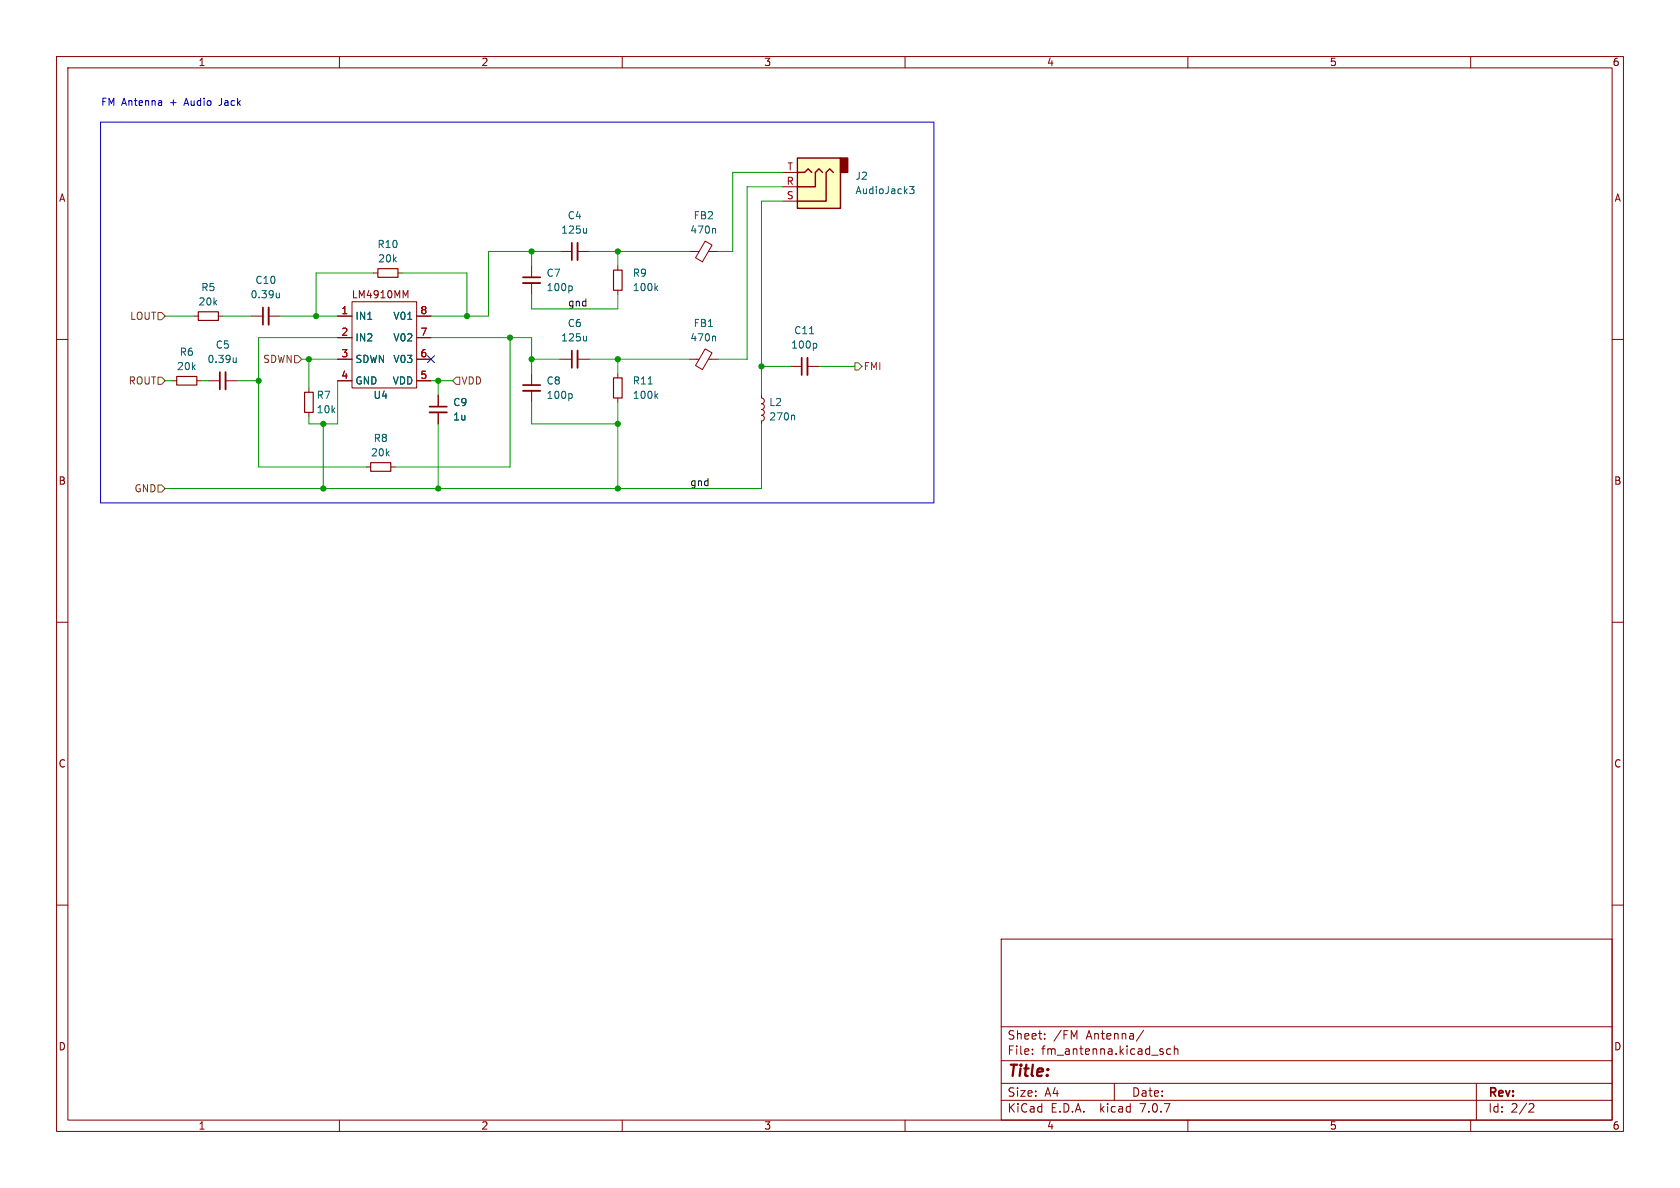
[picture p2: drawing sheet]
<svg xmlns="http://www.w3.org/2000/svg" width="297mm" height="210mm" viewBox="0 0 297 210" stroke-linecap="round" stroke-linejoin="round" font-family="sans-serif">
<g fill="none" stroke="#840000" stroke-width=".18">
<path d="M10 10h277v190h-277zM12 12h273v186h-273zM60 10v2M110 10v2M160 10v2M210 10v2M260 10v2M138.4 33h2.6M138.4 35.6h2.6M138.4 30.5h2.6M10 60h2M34.3 55.9h.8"/>
<path d="M38.6 55.9h.8M44.4 55.9h2.1M47.5 55.9h2M59.7 55.9h2.5M59.7 59.7h2.5M62.2 53.3h11.5v15.3h-11.5zM66 48.3h.8M70.4 48.3h.7M71.3 51.4l.4 .9 .4-.9v1.2M73.7 55.9h2.5M73.7 59.7h2.5M94 47v2"/>
<path d="M94 50v2.1M99.1 44.5h2M102.1 44.5h2M109.2 47v.8M109.2 51.3v.8M121.9 44.5h1.7M124.7 42.6l1.2 .7-1.7 3-1.2-.7zM125.2 44.5h1.8M285 60h2M30.5 67.3h.7M34.8 67.3h.8M36.8 67.3h2.1"/>
<path d="M39.9 67.3h2M54.6 68.6v.7M54.6 72.9v.8M59.7 63.5h2.5M59.7 67.3h2.5M73.7 63.5h2.5M73.7 67.3h2.5M77.5 69.9v2M77.5 72.9v2M94 66v2.1M94 69.1v2M99.1 63.5h2"/>
<path d="M102.1 63.5h2M109.2 66v.8M109.2 70.4v.7M121.9 63.5h1.7M124.7 61.7l1.2 .7-1.7 2.9-1.2-.7zM125.2 63.5h1.8M134.6 69.9v.5l.4 .1 .1 .4-.1 .3-.4 .2 .4 .1 .1 .4-.1 .4-.4 .1 .4 .1 .1 .4-.1 .4-.4 .1 .4 .2 .1 .3-.1 .4-.4 .1v.5M139.7 64.8h2M142.7 64.8h2.1M64.8 82.6h.7M69.1 82.6h.7M10 110h2"/>
<path d="M285 110h2M10 160h2M285 160h2M177 166h108v32h-108zM60 198v2M110 198v2M160 198v2M177 194.5h108M177 191.5h108M177 187.5h108M177 181.5h108M182.5 186.3v.1"/>
<path d="M182.5 185.5v.1M184.7 183.6v.1M184.7 182.8v.1M197 191.5v3M202.2 182.1l-1.3 2M205.5 185.9l.2 .2-.2 .3M205.5 185.4l.1 .1M207 185.5l-.5-.1-.3 .3v.4l.2 .2h.6M207.6 185.5l.2-.1 .4 .1v.9M207.6 184.9v1.5M210 198v2M260 198v2"/>
<path d="M261 191.5v6.5M270.5 195.1l.5 .1 .2 .3-1 1.1h1"/>
</g>
<path d="M47.5 54.4v3M92.5 50h3M102.1 42.9v3.1M39.9 65.8v3M75.9 72.9h3.1M92.5 69.1h3M102.1 62v3M142.7 63.2v3.1" fill="none" stroke="#840000" stroke-width=".33"/>
<path d="M46.5 54.4v3M92.5 49h3M101.1 42.9v3.1M38.9 65.8v3M75.9 71.9h3.1M92.5 68.1h3M101.1 62v3M141.7 63.2v3.1" fill="none" stroke="#840000" stroke-width=".3"/>
<g fill="none" stroke="#006464" stroke-width=".18">
<path d="M160.8 33h.8l-.4 .4 .3 .2v.5l-.2 .1-.5-.1M49.4 51.8v.8M49.4 52.5l-.4 .1M100.9 50.5l.3 .3v.3l-.3 .3M103.7 40.4v.8M103.7 59.4v.9M103.7 41.1l-.2 .1M115.9 50.9l.4 .5M116.3 50.5l-.5 .5M126.3 40.4l.2 .2v.6M126.3 59.4l.2 .2v.7M143.1 59h.7"/>
<path d="M41.8 63.2v.9M41.8 64l-.4 .1M100.9 69.6l.3 .2v.4l-.3 .2M103.7 60.1l-.2 .2M114.6 67.9h.7M115.9 69.9l.4 .5M116.3 69.6l-.5 .5M140.3 73.4l.2 .2v.6M144.2 60.7l.2 .2v.4l-.2 .2"/>
</g>
<path d="M35.1 55.1h3.5v1.5h-3.5zM66.8 47.5h3.6v1.5h-3.6zM108.5 47.8h1.5v3.5h-1.5zM31.2 66.5h3.6v1.6h-3.6zM53.8 69.3h1.6v3.6h-1.6zM108.5 66.8h1.5v3.6h-1.5zM65.5 81.8h3.6v1.5h-3.6z" fill="none" stroke="#840000" stroke-width=".2"/>
<path d="M141 27.9h7.6v8.9h-7.6z" fill="#ffffc2" stroke="#ffffc2" stroke-width=".18"/>
<path d="M148.6 27.9h1.3v2.6h-1.3z" fill="#840000" stroke="#840000" stroke-width=".25"/>
<path d="M141 27.9h7.6v8.9h-7.6zM141 30.5h1.2l.7-.7 .6 .7M145.4 30.5l-.6-.7-.7 .7v2.5h-3.1M147.3 30.5l-.6-.7-.7 .7v5.1h-5" fill="none" stroke="#840000" stroke-width=".25"/>
<path d="M27.9 55.2h.7l.6 .7-.6 .6h-.7zM27.9 66.7h.7l.6 .6-.6 .6h-.7zM52.1 62.9h.6l.6 .6-.6 .6h-.6zM80 67.3l.6-.6h.7v1.2h-.7zM151.1 64.1h.7l.6 .7-.6 .6h-.7zM27.9 85.7h.7l.6 .7-.6 .6h-.7z" fill="none" stroke="#725600" stroke-width=".18"/>
<path d="M17.8 21.6h147.3v67.3h-147.3z" fill="none" stroke="#0000c2" stroke-width=".18"/>
<g fill="none" stroke="#009600" stroke-width=".18">
<path d="M138.4 33h-6.3v30.5h-5.1M138.4 30.5h-8.9v14h-2.5M138.4 35.6h-3.8v34.3M29.2 55.9h5.1M39.4 55.9h5M49.5 55.9h10.2M59.7 59.7h-14v22.9h19.1M66 48.3h-10.1v7.6M71.1 48.3h11.4v7.6M76.2 59.7h17.8v6.3M90.2 59.7v22.9h-20.4M94 44.5v2.5"/>
<path d="M94 52.1v2.5h15.2v-2.5M99.1 44.5h-12.7v11.4h-10.2M104.1 44.5h17.8M109.2 44.5v2.5M29.2 67.3h1.3M35.6 67.3h1.2M41.9 67.3h3.8M53.3 63.5h6.4M54.6 63.5v5.1M57.1 74.9v11.5M59.7 67.3v7.6h-5.1v-1.2M76.2 67.3h3.8"/>
<path d="M77.5 67.3v2.6M77.5 74.9v11.5M94 71.1v3.8h15.2M94 63.5h5.1M104.1 63.5h17.8M109.2 63.5v2.5M109.2 71.1v15.3M134.6 74.9v11.5h-105.4M134.6 64.8h5.1M144.8 64.8h6.3"/>
</g>
<path d="M75.6 62.9l1.2 1.2M76.8 62.9l-1.2 1.2" fill="none" stroke="#000084" stroke-width=".18"/>
<g fill="#009600" stroke="#009600" stroke-width=".18">
<circle cx="134.6" cy="64.8" r=".46"/>
<circle cx="94" cy="63.5" r=".46"/>
<circle cx="90.2" cy="59.7" r=".46"/>
<circle cx="109.2" cy="63.5" r=".46"/>
<circle cx="109.2" cy="44.5" r=".46"/>
<circle cx="109.2" cy="86.4" r=".46"/>
<circle cx="109.2" cy="74.9" r=".46"/>
<circle cx="55.9" cy="55.9" r=".46"/>
<circle cx="57.1" cy="74.9" r=".46"/>
<circle cx="54.6" cy="63.5" r=".46"/>
<circle cx="45.7" cy="67.3" r=".46"/>
<circle cx="82.5" cy="55.9" r=".46"/>
<circle cx="94" cy="44.5" r=".46"/>
<circle cx="77.5" cy="67.3" r=".46"/>
<circle cx="57.1" cy="86.4" r=".46"/>
<circle cx="77.5" cy="86.4" r=".46"/>
</g>
<text font-size="2.8" fill="#840000" x="178" y="190.9">Title:</text>
<g font-size="2.1" fill="#840000">
<text x="178" y="184">Sheet:</text>
<text x="186.2" y="184">/FM</text>
<text x="192.1" y="184">Antenna/</text>
<text x="178" y="186.7">File:</text>
<text x="184.1" y="186.7">fm_antenna.kicad_sch</text>
<text x="178" y="196.9">KiCad</text>
<text x="178" y="194.1">Size:</text>
<text x="184.7" y="194.1">A4</text>
<text x="185.7" y="196.9">E.D.A.</text>
<text x="194.6" y="196.9">kicad</text>
<text x="200" y="194.1">Date:</text>
<text x="201.8" y="196.9">7.0.7</text>
<text x="263" y="194.3">Rev:</text>
<text x="263" y="196.9">Id:</text>
<text x="267.1" y="196.9">2/2</text>
</g>
<g font-size="1.8" fill="#840000">
<text x="35" y="11.9">1</text>
<text x="85" y="11.9">2</text>
<text x="135" y="11.9">3</text>
<text x="185" y="11.9">4</text>
<text x="235" y="11.9">5</text>
<text x="285" y="11.9">6</text>
<text x="10.3" y="35.9">A</text>
<text x="285.3" y="35.9">A</text>
<text x="61.5" y="52.9">LM4910MM</text>
<text x="10.3" y="85.9">B</text>
<text x="285.3" y="85.9">B</text>
<text x="10.3" y="135.9">C</text>
<text x="285.3" y="135.9">C</text>
<text x="10.3" y="185.9">D</text>
<text x="285.3" y="185.9">D</text>
<text x="35" y="199.9">1</text>
<text x="85" y="199.9">2</text>
<text x="135" y="199.9">3</text>
<text x="185" y="199.9">4</text>
<text x="235" y="199.9">5</text>
<text x="285" y="199.9">6</text>
</g>
<g font-size="1.8" fill="#0000c2">
<text x="17.8" y="18.8">FM Antenna</text>
<text x="30.2" y="18.8">+</text>
<text x="32.9" y="18.8">Audio</text>
<text x="39.2" y="18.8">Jack</text>
</g>
<g font-size="1.8" fill="#a90000">
<text x="139" y="32.8">R</text>
<text x="139" y="35.3">S</text>
<text x="139.1" y="30.2">T</text>
<text x="60.3" y="55.6">1</text>
<text x="60.3" y="59.4">2</text>
<text x="74.2" y="59.4">7</text>
<text x="74.2" y="55.6">8</text>
<text x="60.3" y="63.2">3</text>
<text x="74.2" y="63.2">6</text>
<text x="60.3" y="67.1">4</text>
<text x="74.2" y="67.1">5</text>
</g>
<g font-size="1.8" fill="#006464">
<text x="151.1" y="32">J2</text>
<text x="151.1" y="34.5">AudioJack3</text>
<text x="99.1" y="41.5">125u</text>
<text x="100.3" y="39">C4</text>
<text x="121.9" y="41.5">470n</text>
<text x="122.5" y="39">FB2</text>
<text x="66.6" y="44">R10</text>
<text x="66.8" y="46.6">20k</text>
<text x="35.5" y="51.7">R5</text>
<text x="44.2" y="52.9">0.39u</text>
<text x="45.1" y="50.4">C10</text>
<text x="96.5" y="49.1">C7</text>
<text x="96.5" y="51.7">100p</text>
<text x="111.8" y="49.1">R9</text>
<text x="111.8" y="51.7">100k</text>
<text x="35" y="54.2">20k</text>
<text x="62.7" y="56.7">IN1</text>
<text x="69.4" y="56.7">V01</text>
<text x="100.3" y="58">C6</text>
<text x="122.5" y="58">FB1</text>
<text x="140.3" y="59.3">C11</text>
<text x="31.2" y="65.6">20k</text>
<text x="31.7" y="63.1">R6</text>
<text x="36.6" y="64.4">0.39u</text>
<text x="38" y="61.8">C5</text>
<text x="62.7" y="60.6">IN2</text>
<text x="62.7" y="64.4">SDWN</text>
<text x="69.4" y="64.4">V03</text>
<text x="69.4" y="60.6">V02</text>
<text x="99.1" y="60.6">125u</text>
<text x="121.9" y="60.6">470n</text>
<text x="139.8" y="61.8">100p</text>
<text x="55.9" y="70.7">R7</text>
<text x="62.7" y="68.2">GND</text>
<text x="65.9" y="70.7">U4</text>
<text x="69.3" y="68.2">VDD</text>
<text x="80" y="72">C9</text>
<text x="96.5" y="68.2">C8</text>
<text x="96.5" y="70.7">100p</text>
<text x="111.8" y="68.2">R11</text>
<text x="111.8" y="70.7">100k</text>
<text x="135.9" y="72">L2</text>
<text x="55.9" y="73.3">10k</text>
<text x="80" y="74.5">1u</text>
<text x="135.9" y="74.5">270n</text>
<text x="65.5" y="80.9">20k</text>
<text x="66" y="78.3">R8</text>
</g>
<g font-size="1.8" fill="#725600">
<text x="22.9" y="56.7">LOUT</text>
<text x="46.4" y="64.4">SDWN</text>
<text x="152.6" y="65.6">FMI</text>
<text x="22.6" y="68.2">ROUT</text>
<text x="81.5" y="68.2">VDD</text>
<text x="23.7" y="87.2">GND</text>
</g>
<g font-size="1.8" fill="#0f0f0f">
<text x="100.3" y="54.3">gnd</text>
<text x="121.9" y="86">gnd</text>
</g>
</svg>
